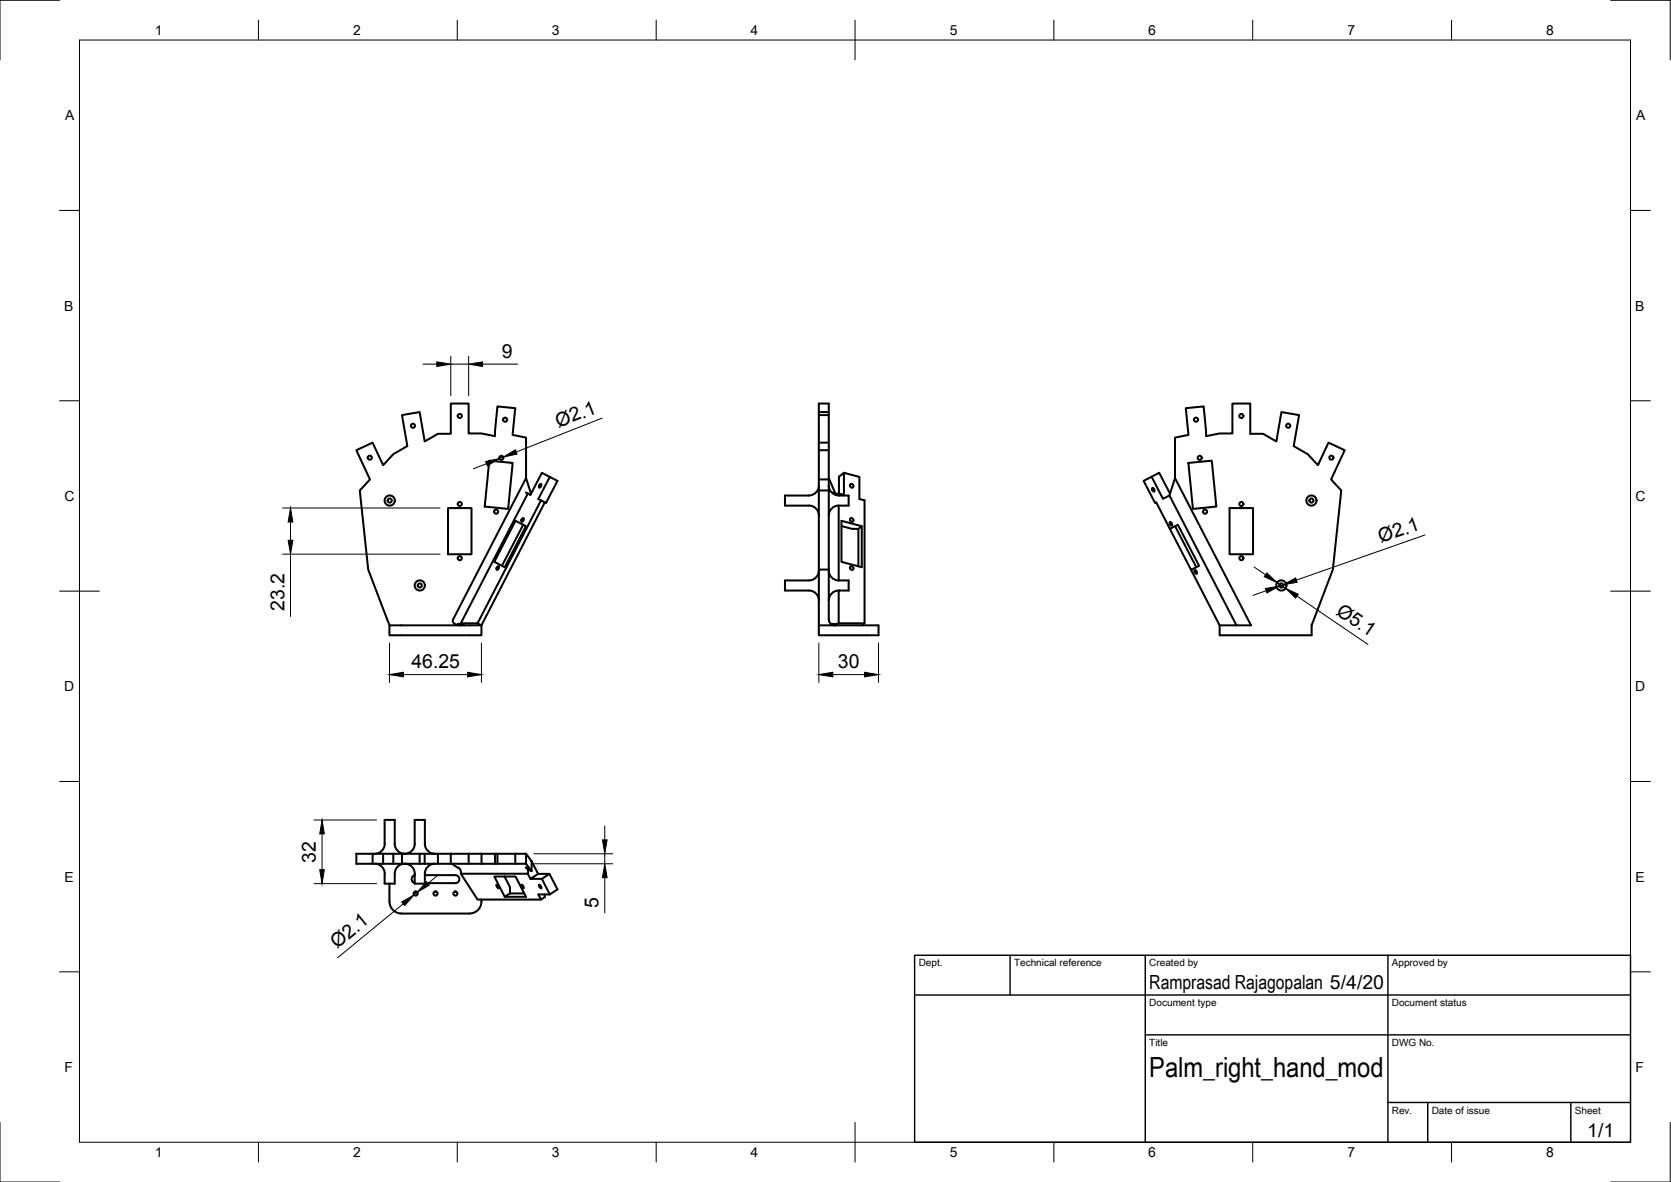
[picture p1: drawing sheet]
<svg xmlns="http://www.w3.org/2000/svg" width="420mm" height="297mm" viewBox="0 0 420 297" stroke-linecap="round" stroke-linejoin="round" font-family="sans-serif">
<!-- layer: Visible -->
<g fill="none" stroke="#000" stroke-width=".51">
<path d="M123 115.8l5.9 .5-1.1 11.6-5.9-.6zM138.2 119.9l-2.8 5.5 .6 .3M205.9 103.6v-2.2h2.5v54.2a1.54 1.54 0 0 0 1.5 1.5h-4v2.5h15v-2.5h-11M205.9 103.6v53.5M205.9 113.1h2.5M205.9 111.2h2.5M205.9 104.3h2.5M205.9 103.6h2.5M212.2 118.8l3.9 1.1v5.5l1.3 .3v30.9l-.6 .5M289.6 119.8l1.9-1 2.7 5.3M298.2 102.6l4.4-.5 .7 7.5 3.3-.7h3.3v-7.5h4.5v7.6h3.2l3.3 1.9 1.3-7.3 4.4 .7-1.3 7.8 3.5 2 2.6 2.8 2.6-5.7 4.1 1.9-3.4 7.4 2.5 2.8-2.1 19.8-5.3 14v2.5h-23.1v-2.5h7.9l-19.2-37v-10.1l3.4-.7zM298.8 116.3l5.9-.5 1.1 11.5-5.8 .6z"/>
<path d="M112.6 127.7h6v11.6h-6zM129.6 130.9l2.6 1.3-5.3 10.3-2.6-1.3zM131.4 130.2h.2l.1 .2-.1 .5-.4 .2-.1-.2zM131.6 131.9l-5.4 10.3M132.2 123.8l.5 .2M132.3 120.1v-10.1l-3.4-.7 .7-6.7-4.5-.5-.6 7.5-3.4-.7h-3.3v-7.5h-4.5v7.6h-3.2l-3.3 1.9-1.3-7.3-4.4 .7 1.3 7.8-3.5 2-2.6 2.8-2.6-5.7-4.1 1.9 3.4 7.4-2.5 2.8 2.1 19.8 5.3 13.9v2.6h23.2v-2.5h-23.2M132.7 124l-16.8 32.8h-.7l1.6 .3M132.7 124l.7 .4 2.8-5.6 4 2-2.9 5.6-.3-.2M133.5 124.1l-1.2-4-18.4 35.5a1.12 1.12 0 0 0 1.3 1.5h.9M135.8 121.7l.2-.1 .2 .2-.2 .5-.4 .3-.1-.3zM205.9 123.3h2.5M205.9 120.5h2.5"/>
<path d="M205.9 122a2.54 2.54 0 0 1-2.5 2.5h-6v2.6h6a2.47 2.47 0 0 1 2.5 2.5M208.4 122a2.51 2.51 0 0 0 2.5 2.5M208.4 120.1l1.7 3.9M209.3 123.8l.7 .2h.9M210.9 124.5h2.5v2.6h-2.5M210.9 124l1.3 .4v-5.6l-1.3 1v4.2M210.9 124v.5M210.9 127.1v18.8M210.9 127a2.51 2.51 0 0 0-2.5 2.6M211.6 132.2l2.7 .7h1.5l.9-.7-5.1-1.3v10.3l5.1 1.3v-10.3M215.8 132.9v9.4M289.7 122.7l.5 .1 .1 .7-.5-.2z"/>
<path d="M294 124.5l-1.6 .9-2.8-5.6-2.1 1 2.9 5.6 .3-.2 3.5 6.7M294.1 131.2l.5 .2 .1 .7-.4-.2zM294.2 132.9l2-1 5.3 10.3-2 1zM295.4 120.1l-1.4 4.4 16.9 32.6M295.5 132.2l5.3 10.3M309.2 127.7h5.9v11.6h-5.9zM115.9 156.6h4.2l1 .5 15.9-30.9-1-.5-15.9 30.9M125.2 142.3h.1l.2 .2-.2 .5-.3 .2-.2-.2zM205.9 143.1h2.5M205.9 143.4a2.51 2.51 0 0 1-2.5 2.5h-6v2.5h6a2.51 2.51 0 0 1 2.5 2.5M208.4 143.4a2.51 2.51 0 0 0 2.5 2.5M210.9 145.9h2.5v2.5h-2.5"/>
<path d="M210.9 156.6l-1.6 .2 1 .3M210.9 148.4v8.2M210.9 156.6h6.5M210.9 148.4a2.51 2.51 0 0 0-2.5 2.5M299.5 143.2l7.2 13.9M300.4 143.3l.4 .2 .2 .6-.5-.1zM93.7 214.6v2.5M94.2 217.1a2.51 2.51 0 0 1 2.5 2.5M96.3 214.6v2.5M96.7 212.1v-6.1h2.6v6a2.51 2.51 0 0 0 2.5 2.6 2.51 2.51 0 0 0 2.5-2.5v-6.1h2.5v6.1a2.51 2.51 0 0 0 2.5 2.5M96.7 212a2.51 2.51 0 0 1-2.5 2.6M98.9 214.6v2.5"/>
<path d="M101.1 214.6v2.5M104.3 220a1.01 1.01 0 0 0-.8 .9 1.01 1.01 0 0 0 .8 1M105.5 214.6v2.5M106.8 214.6v2.5M106.8 219.9h7.7M109.3 217.1a2.51 2.51 0 0 0-2.5 2.5v2.5h-2.5a4.8 4.8 0 0 0-.6-4.1 2.52 2.52 0 0 0-2.8-.8 2.52 2.52 0 0 0-1.6 2.4v2.5h-2.6v-2.5M110.1 214.6v2.5M113.3 214.6h19M113.3 214.6h-23.7v2.5h42.7M113.3 214.6v2.5M113.9 217.1l.3 .4 1.3 .8M114.5 219.9a1.01 1.01 0 0 1 1 1 1.01 1.01 0 0 1-1 1"/>
<path d="M115.2 218a1.38 1.38 0 0 1 .7 1.6h16.8M115.9 219.6l4.2 6.5h15.9l1-.7v-.6M117.8 214.6v2.5M121.1 214.6v2.5M124.5 214.6v2.5M125.1 214.6v2.5M129.6 214.6v2.5M132.3 217.1l1.4 1.8-1.5-.9a1.26 1.26 0 0 1 .5 1.5M132.3 214.6l1.4 1.8M132.3 214.6v2.5M132.7 219.6l.7 1.3M133.7 216.4l1.6 3.2h2.9l2 3.9-2 1.3-2-3.9"/>
<path d="M133.7 216.4v2.5M135.3 219.6l-1.9 1.3h2.8l2-1.3M97.9 222.1v4.5a3 3 0 0 0 3 3h17.2a3.1 3.1 0 0 0 3-3.5M106.8 221.9h7.7M124.9 222.4l.4 .3 .1 .5-.4-.3zM126.9 220.3l1.3 2.6v1.6l-1.3 .9-2.6-5.1h5.3l2.6 5.1h-5.3M128.2 224.5h3.6M131.1 222.4l.5 .3 .1 .5-.5-.3zM135.5 222.4l.5 .3 .1 .5-.5-.3zM138.2 224.8h-2.8l.6 1.3"/>
<circle cx="93" cy="115" r=".52"/>
<circle cx="103.8" cy="107" r=".52"/>
<circle cx="115.6" cy="104.5" r=".52"/>
<circle cx="126.1" cy="115.1" r=".52"/>
<circle cx="127" cy="105.5" r=".52"/>
<circle cx="300.7" cy="105.5" r=".52"/>
<circle cx="301.7" cy="115.1" r=".52"/>
<circle cx="312.1" cy="104.5" r=".52"/>
<circle cx="323.9" cy="107" r=".52"/>
<circle cx="334.8" cy="115" r=".52"/>
<circle cx="98" cy="125.8" r="1.28"/>
<circle cx="98" cy="125.8" r=".52"/>
<circle cx="115.6" cy="126.7" r=".52"/>
<circle cx="124.7" cy="128.6" r=".52"/>
<circle cx="214.2" cy="122.1" r=".47"/>
<circle cx="214.2" cy="130.7" r=".47"/>
<circle cx="303" cy="128.6" r=".52"/>
<circle cx="312.1" cy="126.7" r=".52"/>
<circle cx="329.7" cy="125.8" r="1.28"/>
<circle cx="329.7" cy="125.8" r=".52"/>
<circle cx="105.5" cy="147.1" r="1.28"/>
<circle cx="105.5" cy="147.1" r=".52"/>
<circle cx="115.6" cy="140.3" r=".52"/>
<circle cx="214.2" cy="142.8" r=".47"/>
<circle cx="312.1" cy="140.3" r=".52"/>
<circle cx="322.2" cy="147.1" r="1.28"/>
<circle cx="322.2" cy="147.1" r=".52"/>
<circle cx="104.5" cy="224.6" r=".52"/>
<circle cx="109.5" cy="224.6" r=".52"/>
<circle cx="114.5" cy="224.6" r=".52"/>
</g>
<!-- layer: Border -->
<g fill="none" stroke="#000" stroke-width=".25">
<path d="M15 .1h-15v15M20 10.1h390v276.9h-390zM65 5.1v5M115 5.1v5M165 5.1v5M215 5.1v10M265 5.1v5M315 5.1v5M365 5.1v5M405 .1h15v15M15 52.9h5M410 52.9h5"/>
<path d="M15 100.7h5M410 100.7h5M15 148.6h10M405 148.6h10M15 196.4h5M410 196.4h5M15 244.2h5M410 244.2h5M0 282.1v14.9h15M65 287v5M115 287v5M165 287v5"/>
<path d="M215 282.1v9.9M265 287v5M315 287v5M365 287v5M420 282.1v14.9h-15"/>
</g>
<!-- layer: TitleBlock -->
<path d="M230 240.1h180v46.9h-180zM230 250h180M254 240.1v9.9M288 240.1v46.9M349 240.1v46.9M288 260.1h122M349 277.1h61M359 277.1v9.9M395 277.1v9.9" fill="none" stroke="#000" stroke-width=".36"/>
<!-- layer: Dimensions -->
<g fill="none" stroke="#000" stroke-width=".25">
<path d="M106.3 91.5h3.5M113.3 89.5v9.9M113.3 91.5h4.5M117.8 89.5v9.9M121.3 91.5h8.9M122.3 116.5l-3.2 1.3M126.6 114.9l-1 .3M151.4 105.1l-21.6 8.5M71.1 127.7h39.5M71.1 139.3h39.5M73 131.2v4.6M73 139.3v15.6"/>
<path d="M358.3 134.4l-32.3 11.4M315.3 142.5l2.9 1.9M318.4 148.4l-3.3 1.2M321.1 146.4l2.1 1.4M322.7 146.9l-1 .4M326.1 149.8l17.9 12.2M97.9 161.6v9.9M101.4 169.5h16.2M121.1 161.6v9.9M205.9 161.6v9.9M209.4 169.5h8M220.9 161.6v9.9"/>
<path d="M79 206.1h15.7M81 209.6v9M110.3 219.8l-2.7 2.2M134.3 214.6h19.8M134.3 217.1h19.8M152.1 207.6v3.5M152.1 214.6v2.5M79 222.1h15.7M101.4 227.1l-16.5 13.6M104.9 224.2l-.8 .7M152.1 220.6v8.8"/>
</g>
<g fill="#000" stroke="#000" stroke-width=".25">
<path d="M109.8 90.9l3.5 .6-3.5 .6zM117.8 91.5l3.5-.6v1.2zM122.1 116l3.5-.8-3.1 1.9zM126.6 114.9l3-1.9 .4 1.1zM73 127.7l.6 3.5h-1.1zM72.5 135.8h1.1l-.6 3.5zM318.2 147.9l3.5-.6-3.1 1.7zM318.5 144l2.6 2.4-3.2-1.5zM322.7 146.9l3.1-1.7 .4 1.1zM323.2 147.8l3.2 1.5-.6 1zM97.9 169.5l3.5-.6v1.2zM117.6 168.9l3.5 .6-3.5 .6z"/>
<path d="M205.9 169.5l3.5-.6v1.2zM217.4 168.9l3.5 .6-3.5 .6zM81 206.1l.6 3.5h-1.2zM80.4 218.6h1.2l-.6 3.5zM151.5 211.1h1.2l-.6 3.5zM101 226.7l3.1-1.8-2.4 2.7zM107.2 221.6l.8 .8-3.1 1.8zM152.1 217.1l.6 3.5h-1.2z"/>
</g>
<text font-size="7" x="289" y="270.6">Palm_right_hand_mod</text>
<g font-size="4.9">
<text x="126.2" y="90">9</text>
<text x="140.4" y="107.6" transform="rotate(-21 140.4 107.6)">Ø2.1</text>
<text x="347.2" y="136.5" transform="rotate(-19 347.2 136.5)">Ø2.1</text>
<text x="71.5" y="153.5" transform="rotate(-90 71.5 153.5)">23.2</text>
<text x="335.7" y="154.2" transform="rotate(34 335.7 154.2)">Ø5.1</text>
<text x="103.5" y="168">46.25</text>
<text x="210.7" y="168">30</text>
<text x="79.4" y="216.8" transform="rotate(-90 79.4 216.8)">32</text>
<text x="150.5" y="228.1" transform="rotate(-90 150.5 228.1)">5</text>
<text x="84.8" y="238.5" transform="rotate(-39 84.8 238.5)">Ø2.1</text>
<text x="289" y="248.5">Ramprasad Rajagopalan 5/4/20</text>
<text x="399.1" y="285.7">1/1</text>
</g>
<g font-size="3.5">
<text x="39" y="8.8">1</text>
<text x="88.8" y="8.8">2</text>
<text x="138.8" y="8.8">3</text>
<text x="188.7" y="8.8">4</text>
<text x="238.8" y="8.8">5</text>
<text x="288.7" y="8.8">6</text>
<text x="338.8" y="8.8">7</text>
<text x="388.8" y="8.8">8</text>
<text x="16.4" y="30.2">A</text>
<text x="411.4" y="30.2">A</text>
<text x="16.2" y="78">B</text>
<text x="411.2" y="78">B</text>
<text x="16.2" y="125.9">C</text>
<text x="411.2" y="125.9">C</text>
<text x="16.2" y="173.7">D</text>
<text x="411.2" y="173.7">D</text>
<text x="16.2" y="221.6">E</text>
<text x="411.2" y="221.6">E</text>
<text x="16.2" y="269.4">F</text>
<text x="411.2" y="269.4">F</text>
<text x="39" y="290.8">1</text>
<text x="88.8" y="290.8">2</text>
<text x="138.8" y="290.8">3</text>
<text x="188.7" y="290.8">4</text>
<text x="238.8" y="290.8">5</text>
<text x="288.7" y="290.8">6</text>
<text x="338.8" y="290.8">7</text>
<text x="388.8" y="290.8">8</text>
</g>
<g font-size="2.5">
<text x="231" y="242.9">Dept.</text>
<text x="255" y="242.9">Technical reference</text>
<text x="289" y="242.9">Created by</text>
<text x="350" y="242.9">Approved by</text>
<text x="289" y="252.8">Document type</text>
<text x="350" y="252.8">Document status</text>
<text x="289" y="262.9">Title</text>
<text x="350" y="262.9">DWG No.</text>
<text x="350" y="279.9">Rev.</text>
<text x="360" y="279.9">Date of issue</text>
<text x="396" y="279.9">Sheet</text>
</g>
</svg>
